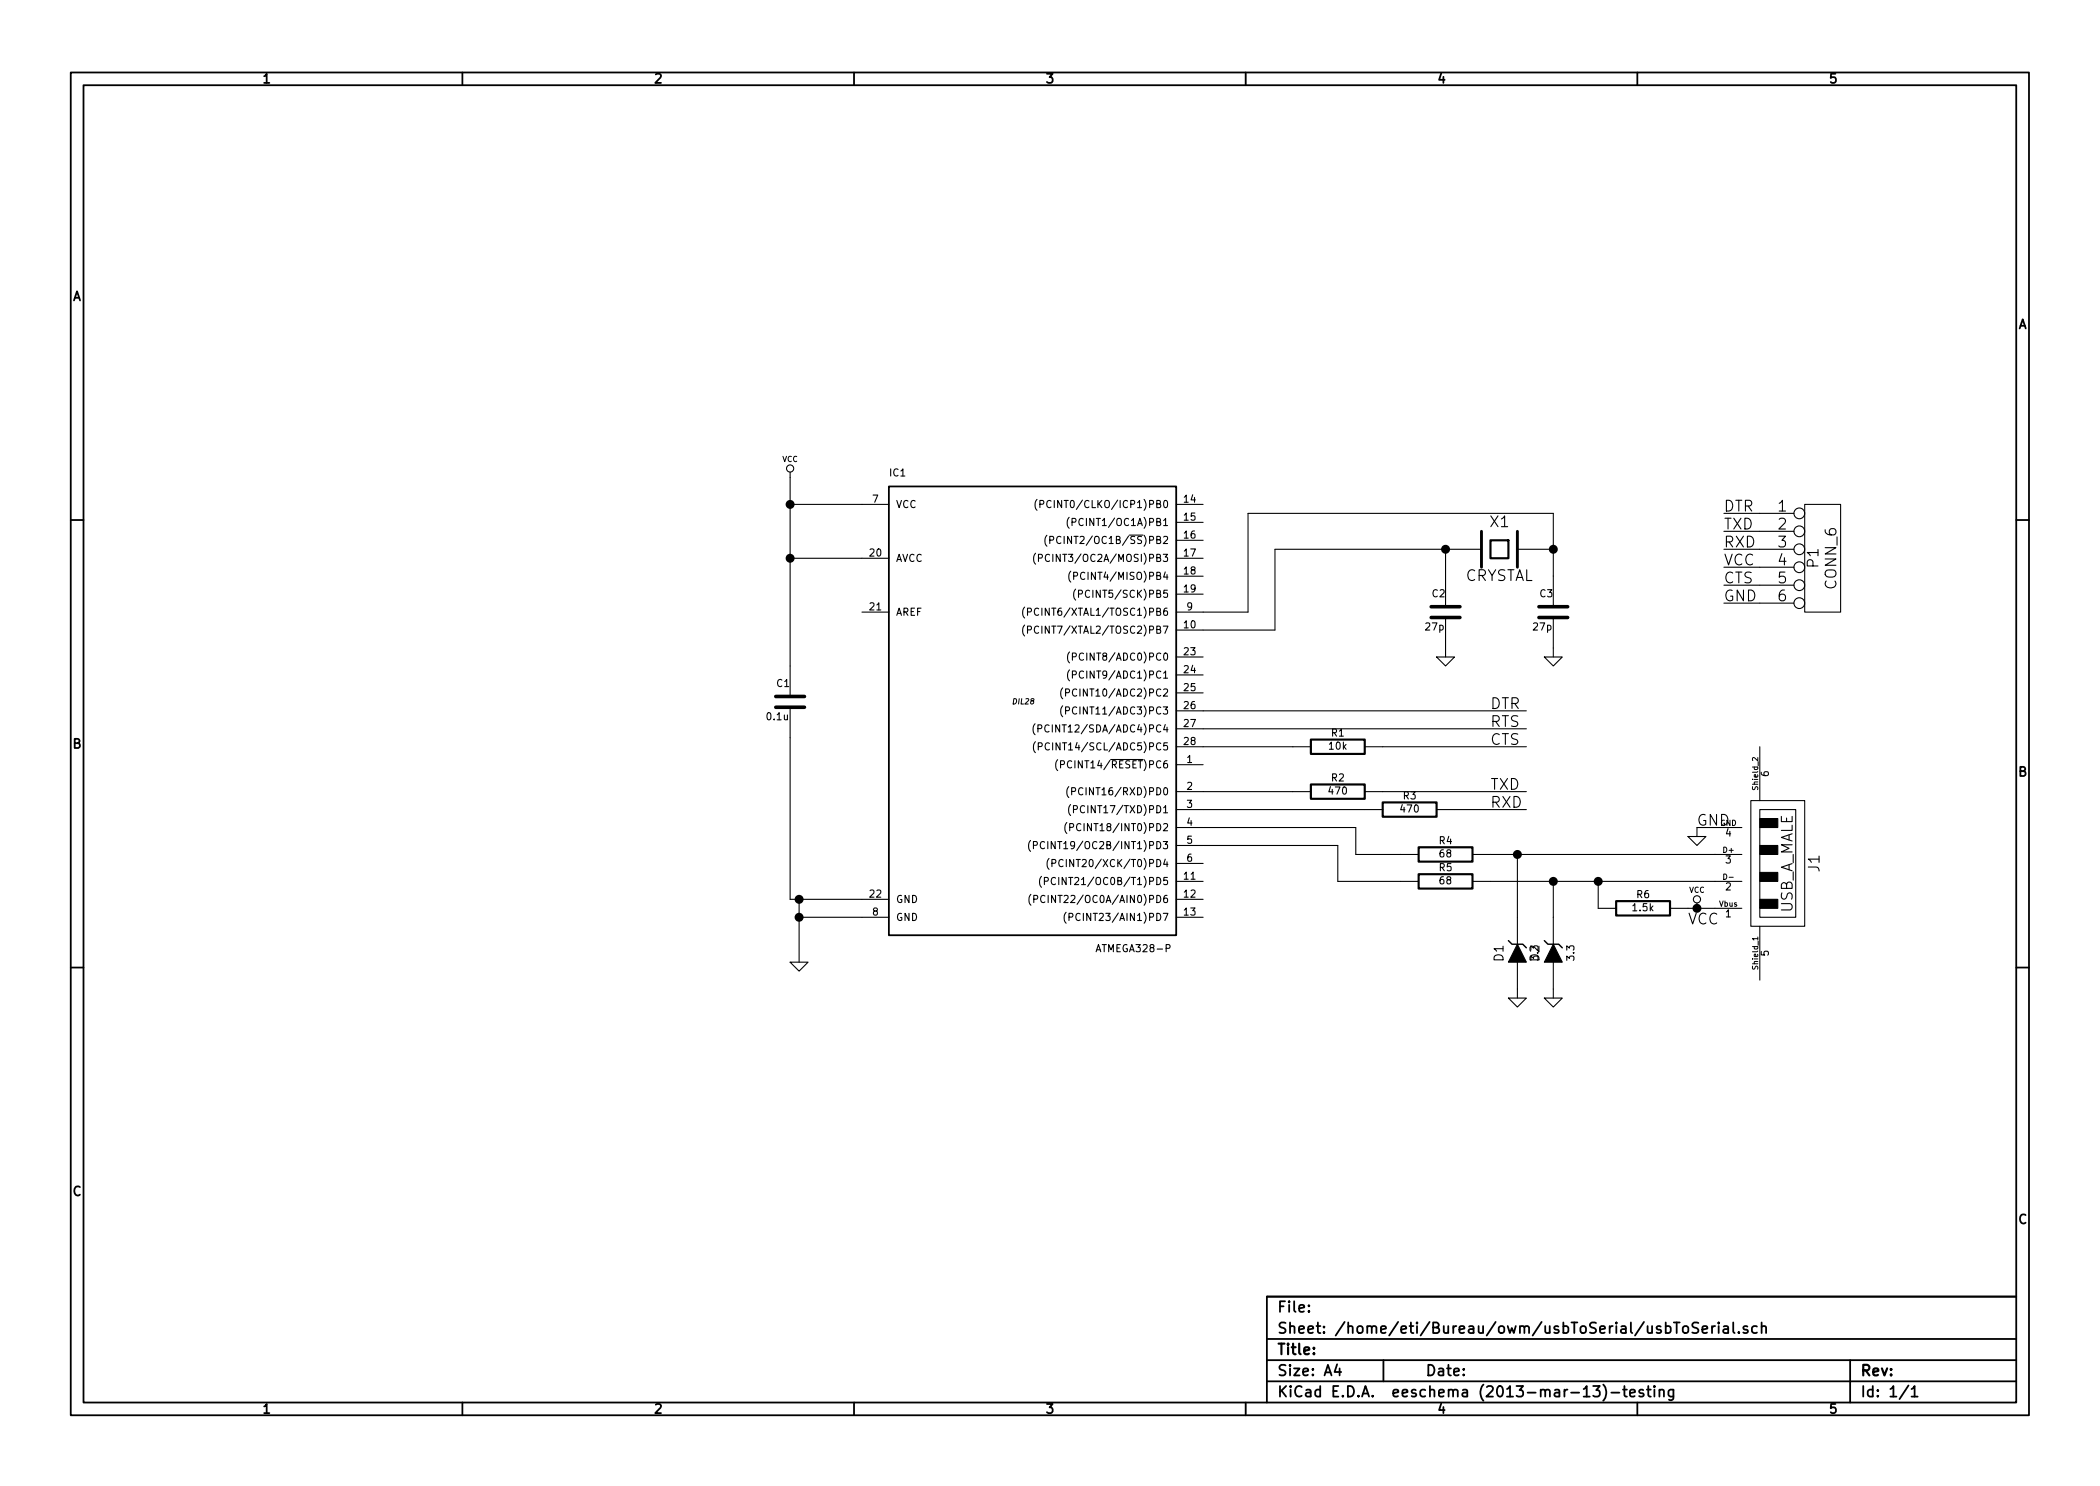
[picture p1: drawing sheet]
EESchema Schematic File Version 2
LIBS:power
LIBS:device
LIBS:transistors
LIBS:conn
LIBS:linear
LIBS:regul
LIBS:74xx
LIBS:cmos4000
LIBS:adc-dac
LIBS:memory
LIBS:xilinx
LIBS:special
LIBS:microcontrollers
LIBS:dsp
LIBS:microchip
LIBS:analog_switches
LIBS:motorola
LIBS:texas
LIBS:intel
LIBS:audio
LIBS:interface
LIBS:digital-audio
LIBS:philips
LIBS:display
LIBS:cypress
LIBS:siliconi
LIBS:opto
LIBS:atmel
LIBS:contrib
LIBS:valves
LIBS:component
LIBS:usbToSerial-cache
EELAYER 24 0
EELAYER END
$Descr A4 11693 8268
encoding utf-8
Sheet 1 1
Title ""
Date ""
Rev ""
Comp ""
Comment1 ""
Comment2 ""
Comment3 ""
Comment4 ""
$EndDescr
$Comp
L CRYSTAL X1
U 1 1
P 8350 3050
F 0 "X1" H 8350 3200 60  0000 C CNN
F 1 "CRYSTAL" H 8350 2900 60  0000 C CNN
F 2 "" H 8350 3050 60  0000 C CNN
F 3 "" H 8350 3050 60  0000 C CNN
	1    8350 3050
	-1   0    0    -1  
$EndComp
$Comp
L C C2
U 1 1
P 8050 3400
F 0 "C2" H 8050 3500 40  0000 L CNN
F 1 "27p" H 8056 3315 40  0000 L CNN
F 2 "" H 8088 3250 30  0000 C CNN
F 3 "" H 8050 3400 60  0000 C CNN
	1    8050 3400
	-1   0    0    -1  
$EndComp
$Comp
L C C3
U 1 1
P 8650 3400
F 0 "C3" H 8650 3500 40  0000 L CNN
F 1 "27p" H 8656 3315 40  0000 L CNN
F 2 "" H 8688 3250 30  0000 C CNN
F 3 "" H 8650 3400 60  0000 C CNN
	1    8650 3400
	-1   0    0    -1  
$EndComp
Wire Wire Line
	8650 2850 8650 3200
Connection ~ 8650 3050
Wire Wire Line
	8050 3050 8050 3200
Wire Wire Line
	7100 3050 8050 3050
Connection ~ 8050 3050
$Comp
L ATMEGA328-P IC1
U 1 1
P 5700 3900
F 0 "IC1" H 4950 5150 40  0000 L BNN
F 1 "ATMEGA328-P" H 6100 2500 40  0000 L BNN
F 2 "DIL28" H 5700 3900 30  0000 C CIN
F 3 "" H 5700 3900 60  0000 C CNN
	1    5700 3900
	1    0    0    -1  
$EndComp
$Comp
L GND #PWR01
U 1 1
P 8050 3650
F 0 "#PWR01" H 8050 3650 30  0001 C CNN
F 1 "GND" H 8050 3580 30  0001 C CNN
F 2 "" H 8050 3650 60  0000 C CNN
F 3 "" H 8050 3650 60  0000 C CNN
	1    8050 3650
	1    0    0    -1  
$EndComp
$Comp
L GND #PWR02
U 1 1
P 8650 3650
F 0 "#PWR02" H 8650 3650 30  0001 C CNN
F 1 "GND" H 8650 3580 30  0001 C CNN
F 2 "" H 8650 3650 60  0000 C CNN
F 3 "" H 8650 3650 60  0000 C CNN
	1    8650 3650
	1    0    0    -1  
$EndComp
Wire Wire Line
	4800 5100 4450 5100
Wire Wire Line
	4450 5000 4450 5350
Wire Wire Line
	4400 5000 4800 5000
$Comp
L GND #PWR03
U 1 1
P 4450 5350
F 0 "#PWR03" H 4450 5350 30  0001 C CNN
F 1 "GND" H 4450 5280 30  0001 C CNN
F 2 "" H 4450 5350 60  0000 C CNN
F 3 "" H 4450 5350 60  0000 C CNN
	1    4450 5350
	1    0    0    -1  
$EndComp
Connection ~ 4450 5100
Wire Wire Line
	4400 3100 4800 3100
Wire Wire Line
	4400 2650 4400 3700
Wire Wire Line
	4400 2800 4800 2800
$Comp
L USB_A_MALE J1
U 1 1
P 9900 4800
F 0 "J1" H 9900 5000 60  0000 C CNN
F 1 "USB_A_MALE" H 9900 4850 60  0000 C CNN
F 2 "" H 10800 3850 60  0000 C CNN
F 3 "" H 10800 3850 60  0000 C CNN
	1    9900 4800
	0    1    1    0   
$EndComp
$Comp
L VCC #PWR04
U 1 1
P 4400 2650
F 0 "#PWR04" H 4400 2750 30  0001 C CNN
F 1 "VCC" H 4400 2750 30  0000 C CNN
F 2 "" H 4400 2650 60  0000 C CNN
F 3 "" H 4400 2650 60  0000 C CNN
	1    4400 2650
	1    0    0    -1  
$EndComp
Connection ~ 4400 2800
$Comp
L R R5
U 1 1
P 8050 4900
F 0 "R5" V 8130 4900 40  0000 C CNN
F 1 "68" V 8057 4901 40  0000 C CNN
F 2 "" V 7980 4900 30  0000 C CNN
F 3 "" H 8050 4900 30  0000 C CNN
	1    8050 4900
	0    -1   -1   0   
$EndComp
$Comp
L R R4
U 1 1
P 8050 4750
F 0 "R4" V 8130 4750 40  0000 C CNN
F 1 "68" V 8057 4751 40  0000 C CNN
F 2 "" V 7980 4750 30  0000 C CNN
F 3 "" H 8050 4750 30  0000 C CNN
	1    8050 4750
	0    -1   -1   0   
$EndComp
Wire Wire Line
	7450 4900 7450 4700
Wire Wire Line
	7450 4700 6700 4700
Wire Wire Line
	7550 4750 7550 4600
Wire Wire Line
	7550 4600 6700 4600
$Comp
L GND #PWR05
U 1 1
P 9450 4650
F 0 "#PWR05" H 9450 4650 30  0001 C CNN
F 1 "GND" H 9450 4580 30  0001 C CNN
F 2 "" H 9450 4650 60  0000 C CNN
F 3 "" H 9450 4650 60  0000 C CNN
	1    9450 4650
	1    0    0    -1  
$EndComp
Wire Wire Line
	9550 4600 9450 4600
Wire Wire Line
	9450 4600 9450 4650
$Comp
L VCC #PWR06
U 1 1
P 9450 5050
F 0 "#PWR06" H 9450 5150 30  0001 C CNN
F 1 "VCC" H 9450 5150 30  0000 C CNN
F 2 "" H 9450 5050 60  0000 C CNN
F 3 "" H 9450 5050 60  0000 C CNN
	1    9450 5050
	1    0    0    -1  
$EndComp
Wire Wire Line
	9400 5050 9550 5050
$Comp
L C C1
U 1 1
P 4400 3900
F 0 "C1" H 4400 4000 40  0000 L CNN
F 1 "0.1u" H 4406 3815 40  0000 L CNN
F 2 "" H 4438 3750 30  0000 C CNN
F 3 "" H 4400 3900 60  0000 C CNN
	1    4400 3900
	-1   0    0    -1  
$EndComp
Wire Wire Line
	8650 3600 8650 3650
Wire Wire Line
	8050 3600 8050 3650
$Comp
L R R6
U 1 1
P 9150 5050
F 0 "R6" V 9230 5050 40  0000 C CNN
F 1 "1.5k" V 9157 5051 40  0000 C CNN
F 2 "" V 9080 5050 30  0000 C CNN
F 3 "" H 9150 5050 30  0000 C CNN
	1    9150 5050
	0    -1   -1   0   
$EndComp
Connection ~ 9450 5050
Wire Wire Line
	7550 4750 7800 4750
Wire Wire Line
	7450 4900 7800 4900
Wire Wire Line
	8300 4750 9550 4750
Wire Wire Line
	8300 4900 9550 4900
Wire Wire Line
	8650 4900 8650 5100
Connection ~ 8650 4900
$Comp
L ZENER D2
U 1 1
P 8650 5300
F 0 "D2" H 8650 5400 50  0000 C CNN
F 1 "3.3" H 8650 5200 40  0000 C CNN
F 2 "" H 8650 5300 60  0000 C CNN
F 3 "" H 8650 5300 60  0000 C CNN
	1    8650 5300
	0    -1   -1   0   
$EndComp
$Comp
L ZENER D1
U 1 1
P 8450 5300
F 0 "D1" H 8450 5400 50  0000 C CNN
F 1 "3.3" H 8450 5200 40  0000 C CNN
F 2 "" H 8450 5300 60  0000 C CNN
F 3 "" H 8450 5300 60  0000 C CNN
	1    8450 5300
	0    -1   -1   0   
$EndComp
Wire Wire Line
	8450 5100 8450 4750
Connection ~ 8450 4750
$Comp
L GND #PWR07
U 1 1
P 8650 5550
F 0 "#PWR07" H 8650 5550 30  0001 C CNN
F 1 "GND" H 8650 5480 30  0001 C CNN
F 2 "" H 8650 5550 60  0000 C CNN
F 3 "" H 8650 5550 60  0000 C CNN
	1    8650 5550
	1    0    0    -1  
$EndComp
$Comp
L GND #PWR08
U 1 1
P 8450 5550
F 0 "#PWR08" H 8450 5550 30  0001 C CNN
F 1 "GND" H 8450 5480 30  0001 C CNN
F 2 "" H 8450 5550 60  0000 C CNN
F 3 "" H 8450 5550 60  0000 C CNN
	1    8450 5550
	1    0    0    -1  
$EndComp
Wire Wire Line
	8650 5500 8650 5550
Wire Wire Line
	8450 5500 8450 5550
Wire Wire Line
	8900 5050 8900 4900
Connection ~ 8900 4900
Connection ~ 4400 3100
Wire Wire Line
	4400 4100 4400 5000
Connection ~ 4450 5000
Wire Wire Line
	7100 3050 7100 3500
Wire Wire Line
	7100 3500 6700 3500
Wire Wire Line
	6700 3400 6950 3400
Wire Wire Line
	6950 3400 6950 2850
Wire Wire Line
	6950 2850 8650 2850
Wire Wire Line
	6700 3950 8500 3950
Wire Wire Line
	6700 4050 8500 4050
$Comp
L CONN_6 P1
U 1 1
P 10150 3100
F 0 "P1" V 10100 3100 60  0000 C CNN
F 1 "CONN_6" V 10200 3100 60  0000 C CNN
F 2 "" H 10150 3100 60  0000 C CNN
F 3 "" H 10150 3100 60  0000 C CNN
	1    10150 3100
	1    0    0    -1  
$EndComp
$Comp
L R R3
U 1 1
P 7850 4500
F 0 "R3" V 7930 4500 40  0000 C CNN
F 1 "470" V 7857 4501 40  0000 C CNN
F 2 "" V 7780 4500 30  0000 C CNN
F 3 "" H 7850 4500 30  0000 C CNN
	1    7850 4500
	0    -1   -1   0   
$EndComp
$Comp
L R R2
U 1 1
P 7450 4400
F 0 "R2" V 7530 4400 40  0000 C CNN
F 1 "470" V 7457 4401 40  0000 C CNN
F 2 "" V 7380 4400 30  0000 C CNN
F 3 "" H 7450 4400 30  0000 C CNN
	1    7450 4400
	0    -1   -1   0   
$EndComp
Wire Wire Line
	6700 4400 7200 4400
Wire Wire Line
	7700 4400 8500 4400
Wire Wire Line
	6700 4500 7600 4500
Wire Wire Line
	8100 4500 8500 4500
Text Label 8300 4400 0    60   ~ 0
TXD
Text Label 8300 4500 0    60   ~ 0
RXD
$Comp
L R R1
U 1 1
P 7450 4150
F 0 "R1" V 7530 4150 40  0000 C CNN
F 1 "10k" V 7457 4151 40  0000 C CNN
F 2 "" V 7380 4150 30  0000 C CNN
F 3 "" H 7450 4150 30  0000 C CNN
	1    7450 4150
	0    -1   -1   0   
$EndComp
Wire Wire Line
	6700 4150 7200 4150
Wire Wire Line
	7700 4150 8500 4150
Text Label 8300 4150 0    60   ~ 0
CTS
Text Label 8300 4050 0    60   ~ 0
RTS
Text Label 8300 3950 0    60   ~ 0
DTR
Wire Wire Line
	9800 2850 9600 2850
Wire Wire Line
	9800 2950 9600 2950
Wire Wire Line
	9800 3050 9600 3050
Wire Wire Line
	9800 3150 9600 3150
Wire Wire Line
	9800 3250 9600 3250
Wire Wire Line
	9800 3350 9600 3350
Text Label 9600 2850 0    60   ~ 0
DTR
Text Label 9600 2950 0    60   ~ 0
TXD
Text Label 9600 3050 0    60   ~ 0
RXD
Text Label 9600 3150 0    60   ~ 0
VCC
Text Label 9400 5150 0    60   ~ 0
VCC
Text Label 9600 3250 0    60   ~ 0
CTS
Text Label 9600 3350 0    60   ~ 0
GND
Text Label 9450 4600 0    60   ~ 0
GND
$EndSCHEMATC
